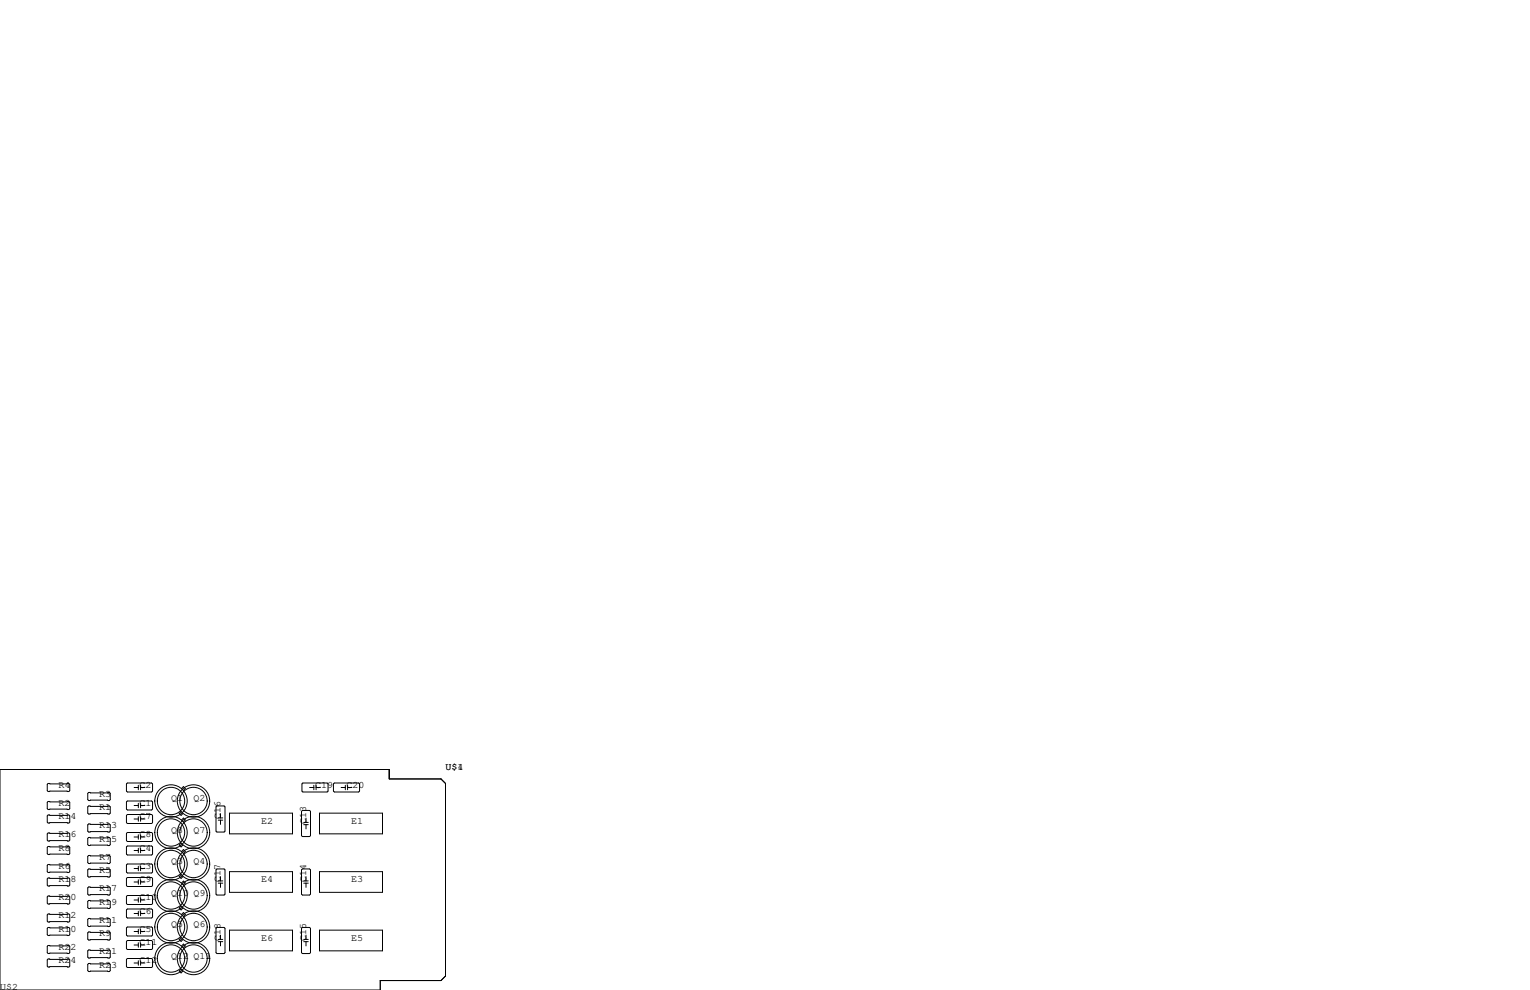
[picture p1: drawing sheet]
<svg xmlns="http://www.w3.org/2000/svg" width="432mm" height="279mm" viewBox="0 0 432 279" stroke-linecap="round" stroke-linejoin="round" font-family="sans-serif">
<g fill="none" stroke="#000" stroke-width=".28">
<path d="M0 217.2h109.9v2.6h14.6l1.2 1.3v54.4l-1.2 1.2h-17.2v2.7h-107.3zM13.6 230h5.8l.3 .3v1.7l-.3 .3h-5.8l-.3-.3v-1.7zM13.6 238.9h5.8l.3 .2v1.8l-.3 .3h-5.8l-.3-.3v-1.8zM13.6 221.1h5.8l.3 .3v1.7l-.3 .3h-5.8l-.3-.3v-1.7zM13.6 226.2h5.8l.3 .2v1.8l-.3 .3h-5.8l-.3-.3v-1.8zM13.6 235.1h5.8l.3 .2v1.8l-.3 .3h-5.8l-.3-.3v-1.8zM25 223.6h5.9l.2 .3v1.8l-.2 .2h-5.9l-.2-.2v-1.8zM25 227.5h5.9l.2 .2v1.8l-.2 .2h-5.9l-.2-.2v-1.8zM25 232.5h5.9l.2 .3v1.8l-.2 .2h-5.9l-.2-.2v-1.8zM25 236.3h5.9l.2 .3v1.8l-.2 .2h-5.9l-.2-.2v-1.8zM35.7 221.2l.2-.2h6.9l.3 .2v2.1l-.3 .2h-6.9l-.2-.2zM35.7 226.3l.2-.2h6.9l.3 .2v2l-.3 .3h-6.9l-.2-.3z"/>
<path d="M35.7 230.1l.2-.2h6.9l.3 .2v2.1l-.3 .2h-6.9l-.2-.2zM35.7 235.2l.2-.3h6.9l.3 .3v2l-.3 .3h-6.9l-.2-.3zM35.7 239l.2-.2h6.9l.3 .2v2l-.3 .3h-6.9l-.2-.3zM37.8 227.3h1.2M37.8 222.2h1.2M37.8 231.1h1.2M37.8 236.2h1.2M39 221.6v1.3M39 226.7v1.3M39 230.5v1.3M39 235.6v1.3M39 239.4v1.3"/>
<path d="M39.7 221.6v1.3M39.7 226.7v1.3M39.7 230.5v1.3M39.7 235.6v1.3M39.7 239.4v1.3M39.7 227.3h1.2M39.7 222.2h1.2M39.7 231.1h1.2M39.7 236.2h1.2M51.1 229.1l-.5 .5 .5 .5 .5-.5M51.1 237.9l-.5 .6 .5 .5 .5-.5M51.2 222.5l.6-.5 .5 .5-.5 .6"/>
<path d="M51.2 231.4l.6-.5 .5 .5-.5 .6M61.2 227.5h2l.3 .2v6.9l-.3 .2h-2l-.2-.2v-6.9zM61.6 230.8h1.3M61.6 231.5h1.3M62.2 229.6v1.2M62.2 231.5v1.2M64.8 229.5h17.8v5.8h-17.8zM85.2 221.2l.3-.2h6.8l.3 .2v2.1l-.3 .2h-6.8l-.3-.2zM85.3 228.7h2.1l.2 .3v6.8l-.2 .3h-2.1l-.2-.3v-6.8zM85.7 232.1h1.3M85.7 232.7h1.3M86.4 230.9v1.2"/>
<path d="M86.4 232.7v1.2M87.4 222.2h1.2M88.6 221.6v1.3M89.2 222.2h1.2M89.2 221.6v1.3M90.2 229.5h17.8v5.8h-17.8zM94.4 221h6.8l.3 .2v2.1l-.3 .2h-6.8l-.3-.2v-2.1zM96.3 222.2h1.2M97.5 221.6v1.3M98.1 222.2h1.2M98.1 221.6v1.3M13.6 247.8h5.8l.3 .2v1.8l-.3 .3h-5.8l-.3-.3v-1.8z"/>
<path d="M13.6 244h5.8l.3 .2v1.8l-.3 .3h-5.8l-.3-.3v-1.8zM13.6 252.9h5.8l.3 .2v1.8l-.3 .2h-5.8l-.3-.2v-1.8zM13.6 257.9h5.8l.3 .3v1.8l-.3 .2h-5.8l-.3-.2v-1.8zM25 245.2h5.9l.2 .3v1.8l-.2 .2h-5.9l-.2-.2v-1.8zM25 250.3h5.9l.2 .3v1.7l-.2 .3h-5.9l-.2-.3v-1.7zM25 241.4h5.9l.2 .3v1.8l-.2 .2h-5.9l-.2-.2v-1.8zM25 254.1h5.9l.2 .3v1.8l-.2 .2h-5.9l-.2-.2v-1.8zM25 259.2h5.9l.2 .3v1.7l-.2 .3h-5.9l-.2-.3v-1.7zM35.7 244.1l.2-.3h6.9l.3 .3v2l-.3 .3h-6.9l-.2-.3zM35.7 247.9l.2-.3h6.9l.3 .3v2l-.3 .3h-6.9l-.2-.3zM35.7 253l.2-.3h6.9l.3 .3v2l-.3 .3h-6.9l-.2-.3zM35.7 256.8l.2-.3h6.9l.3 .3v2l-.3 .3h-6.9l-.2-.3z"/>
<path d="M37.8 248.9h1.2M37.8 254h1.2M37.8 245.1h1.2M37.8 240h1.2M37.8 257.8h1.2M39 244.5v1.2M39 248.3v1.3M39 253.4v1.2M39 257.2v1.2M39.7 244.5v1.2M39.7 248.3v1.3M39.7 253.4v1.2"/>
<path d="M39.7 257.2v1.2M39.7 248.9h1.2M39.7 254h1.2M39.7 245.1h1.2M39.7 240h1.2M39.7 257.8h1.2M51.1 255.7l-.5 .6 .5 .5 .5-.5M51.1 246.8l-.5 .6 .5 .5 .5-.5M51.2 249.2l.6-.5 .5 .5-.5 .5M51.2 240.3l.6-.5 .5 .5-.5 .5M51.2 258.1l.6-.5 .5 .5-.5 .5M61 245.5l.2-.3h2l.3 .3v6.8l-.3 .3h-2l-.2-.3z"/>
<path d="M61.6 248.6h1.3M61.6 249.3h1.3M62.2 247.4v1.2M62.2 249.3v1.1M64.8 246h17.8v5.8h-17.8zM85.1 245.5l.2-.3h2.1l.2 .3v6.8l-.2 .3h-2.1l-.2-.3zM85.7 248.6h1.3M85.7 249.3h1.3M86.4 247.4v1.2M86.4 249.3v1.1M90.2 246h17.8v5.8h-17.8zM13.3 270.9l.3-.3h5.8l.3 .3v1.8l-.3 .2h-5.8l-.3-.2z"/>
<path d="M13.6 261.7h5.8l.3 .3v1.8l-.3 .2h-5.8l-.3-.2v-1.8zM13.6 266.8h5.8l.3 .3v1.8l-.3 .2h-5.8l-.3-.2v-1.8zM25 263h5.9l.2 .3v1.7l-.2 .3h-5.9l-.2-.3v-1.7zM25 268.1h5.9l.2 .3v1.7l-.2 .3h-5.9l-.2-.3v-1.7zM25 271.9h5.9l.2 .3v1.7l-.2 .3h-5.9l-.2-.3v-1.7zM35.7 261.9l.2-.3h6.9l.3 .3v2l-.3 .3h-6.9l-.2-.3zM35.7 265.7l.2-.3h6.9l.3 .3v2l-.3 .3h-6.9l-.2-.3zM35.7 270.8l.2-.3h6.9l.3 .3v2l-.3 .2h-6.9l-.2-.2zM37.8 262.9h1.2M37.8 266.7h1.2M37.8 271.8h1.2M39 262.3v1.2"/>
<path d="M39 266.1v1.2M39 271.1v1.3M39.7 262.3v1.2M39.7 266.1v1.2M39.7 271.1v1.3M39.7 262.9h1.2M39.7 266.7h1.2M39.7 271.8h1.2M51.1 264.6l-.5 .6 .5 .5 .5-.5M51.1 273.5l-.5 .5 .5 .6 .5-.6M51.2 267l.6-.6 .5 .6-.5 .5M61 262l.2-.3h2l.3 .3v6.9l-.3 .2h-2l-.2-.2z"/>
<path d="M61.6 265.1h1.3M61.6 265.8h1.3M62.2 263.9v1.2M62.2 265.8v1.2M64.8 262.5h17.8v5.9h-17.8zM85.1 262l.2-.3h2.1l.2 .3v6.9l-.2 .2h-2.1l-.2-.2zM85.7 265.1h1.3M85.7 265.8h1.3M86.4 263.9v1.2M86.4 265.8v1.2M90.2 262.5h17.8v5.9h-17.8z"/>
<circle cx="48.3" cy="226.1" r="4.6"/>
<circle cx="48.3" cy="234.9" r="4.6"/>
<circle cx="48.3" cy="226.1" r="3.9"/>
<circle cx="48.3" cy="235" r="3.9"/>
<circle cx="54.6" cy="226.1" r="3.9"/>
<circle cx="54.6" cy="234.9" r="3.9"/>
<circle cx="54.6" cy="234.9" r="4.6"/>
<circle cx="54.6" cy="226.1" r="4.6"/>
<circle cx="48.3" cy="243.8" r="3.9"/>
<circle cx="48.3" cy="243.8" r="4.6"/>
<circle cx="48.3" cy="252.7" r="3.9"/>
<circle cx="48.3" cy="252.7" r="4.6"/>
<circle cx="54.6" cy="252.7" r="4.6"/>
<circle cx="54.6" cy="252.7" r="3.9"/>
<circle cx="54.6" cy="243.8" r="4.6"/>
<circle cx="54.6" cy="243.8" r="3.9"/>
<circle cx="48.3" cy="261.6" r="3.9"/>
<circle cx="48.3" cy="270.5" r="3.9"/>
<circle cx="48.3" cy="261.6" r="4.6"/>
<circle cx="48.3" cy="270.5" r="4.6"/>
<circle cx="54.6" cy="270.5" r="4.6"/>
<circle cx="54.6" cy="261.6" r="4.6"/>
<circle cx="54.6" cy="270.5" r="3.9"/>
<circle cx="54.6" cy="261.6" r="3.9"/>
</g>
<g font-size="2.8">
<text x="125.7" y="217.2">U$1</text>
<text x="129.1" y="217.2">4</text>
<text x="16.5" y="227.3">R2</text>
<text x="16.5" y="222.2">R4</text>
<text x="27.9" y="224.8">R3</text>
<text x="39.4" y="227.3">C1</text>
<text x="39.4" y="222.2">C2</text>
<text x="48.3" y="226.1">Q1</text>
<text x="54.6" y="226.1">Q2</text>
<text x="88.9" y="222.2">C19</text>
<text x="97.8" y="222.2">C20</text>
<text x="16.5" y="231.1">R14</text>
<text x="27.9" y="228.6">R1</text>
<text x="27.9" y="233.7">R13</text>
<text x="39.4" y="231.1">C7</text>
<text x="62.2" y="231.1" transform="rotate(-90 62.2 231.1)">C16</text>
<text x="73.7" y="232.4">E2</text>
<text x="86.4" y="232.4" transform="rotate(-90 86.4 232.4)">C13</text>
<text x="99.1" y="232.4">E1</text>
<text x="16.5" y="236.2">R16</text>
<text x="27.9" y="237.5">R15</text>
<text x="39.4" y="236.2">C8</text>
<text x="48.3" y="234.9">Q8</text>
<text x="54.6" y="234.9">Q7</text>
<text x="16.5" y="245.1">R6</text>
<text x="16.5" y="240">R8</text>
<text x="27.9" y="242.6">R7</text>
<text x="39.4" y="245.1">C3</text>
<text x="39.4" y="240">C4</text>
<text x="48.3" y="243.8">Q3</text>
<text x="54.6" y="243.8">Q4</text>
<text x="16.5" y="248.9">R18</text>
<text x="27.9" y="251.5">R17</text>
<text x="27.9" y="246.4">R5</text>
<text x="39.4" y="248.9">C9</text>
<text x="62.2" y="248.9" transform="rotate(-90 62.2 248.9)">C17</text>
<text x="73.7" y="248.9">E4</text>
<text x="86.4" y="248.9" transform="rotate(-90 86.4 248.9)">C14</text>
<text x="99.1" y="248.9">E3</text>
<text x="16.5" y="254">R20</text>
<text x="27.9" y="255.3">R19</text>
<text x="39.4" y="254">C10</text>
<text x="39.4" y="257.8">C6</text>
<text x="48.3" y="252.7">Q10 Q9</text>
<text x="16.5" y="262.9">R10</text>
<text x="16.5" y="259.1">R12</text>
<text x="27.9" y="260.3">R11</text>
<text x="39.4" y="262.9">C5</text>
<text x="48.3" y="261.6">Q5</text>
<text x="54.6" y="261.6">Q6</text>
<text x="16.5" y="268">R22</text>
<text x="27.9" y="264.2">R9</text>
<text x="27.9" y="269.2">R21</text>
<text x="39.4" y="266.7">C11</text>
<text x="62.2" y="265.4" transform="rotate(-90 62.2 265.4)">C18</text>
<text x="73.7" y="265.4">E6</text>
<text x="86.4" y="265.4" transform="rotate(-90 86.4 265.4)">C15</text>
<text x="99.1" y="265.4">E5</text>
<text x="16.5" y="271.8">R24</text>
<text x="27.9" y="273">R23</text>
<text x="39.4" y="271.8">C12</text>
<text x="48.3" y="270.5">Q12 Q11</text>
<text x="0" y="279.4">U$2</text>
</g>
</svg>
